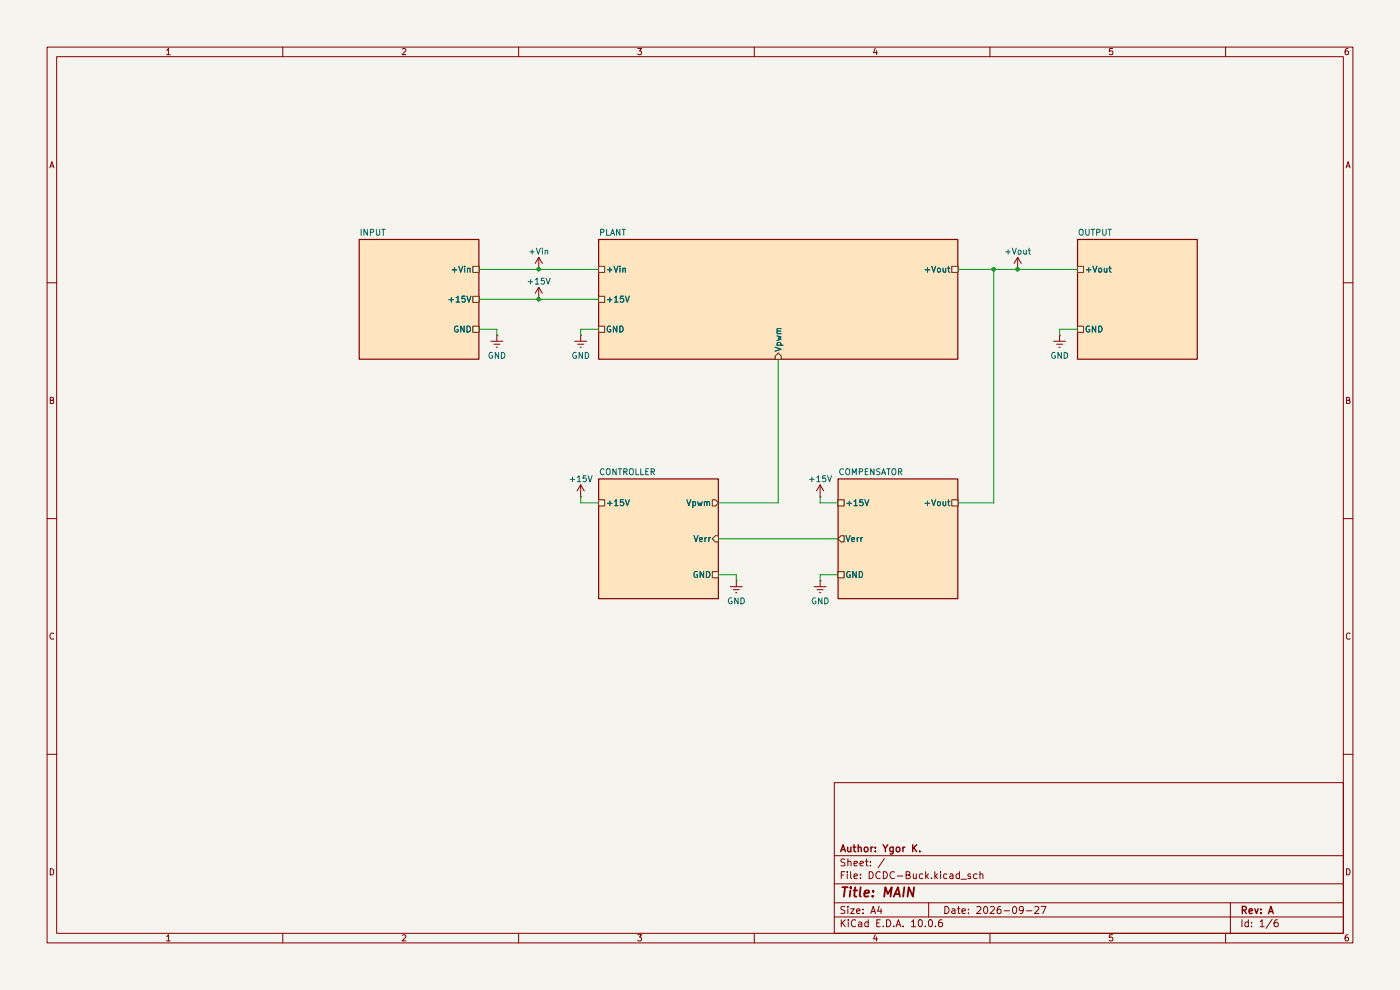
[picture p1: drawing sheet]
(kicad_sch
 (version 20260306)
 (generator "eeschema")
 (generator_version "10.0")
 (paper "A4")
 (title_block
  (title "MAIN")
  (date "2026-09-27")
  (rev "A")
  (company "Author: Ygor K."))
 (lib_symbols
  (symbol "power:GNDREF"
   (power global)
   (pin_numbers (hide yes))
   (pin_names
    (offset 0) (hide yes)) (exclude_from_sim no) (in_bom yes) (on_board yes)
   (in_pos_files yes)
   (duplicate_pin_numbers_are_jumpers no)
   (property "Reference" "#PWR" (at 0 -6.35 0) (show_name no) (do_not_autoplace no) (hide yes) (effects (font (size 1.27 1.27))))
   (property "Value" "GNDREF" (at 0 -3.81 0) (show_name no) (do_not_autoplace no) (effects (font (size 1.27 1.27))))
   (property "Footprint" "" (at 0 0 0) (show_name no) (do_not_autoplace no) (hide yes) (effects (font (size 1.27 1.27))))
   (property "Datasheet" "" (at 0 0 0) (show_name no) (do_not_autoplace no) (hide yes) (effects (font (size 1.27 1.27))))
   (property "Description" "Power symbol creates a global label with name \"GNDREF\" , reference supply ground" (at 0 0 0) (show_name no) (do_not_autoplace no) (hide yes) (effects (font (size 1.27 1.27))))
   (symbol "GNDREF_0_1"
    (polyline (pts (xy -0.635 -1.905) (xy 0.635 -1.905)) (stroke (width 0) (type default)) (fill (type none)))
    (polyline (pts (xy -0.127 -2.54) (xy 0.127 -2.54)) (stroke (width 0) (type default)) (fill (type none)))
    (polyline (pts (xy 0 -1.27) (xy 0 0)) (stroke (width 0) (type default)) (fill (type none)))
    (polyline (pts (xy 1.27 -1.27) (xy -1.27 -1.27)) (stroke (width 0) (type default)) (fill (type none))))
   (symbol "GNDREF_1_1"
    (pin power_in line (at 0 0 270) (length 0) (name "" (effects (font (size 1.27 1.27)))) (number "1" (effects (font (size 1.27 1.27))))))
   (embedded_fonts no))
  (symbol "power:VCC"
   (power global)
   (pin_numbers (hide yes))
   (pin_names
    (offset 0) (hide yes)) (exclude_from_sim no) (in_bom yes) (on_board yes)
   (in_pos_files yes)
   (duplicate_pin_numbers_are_jumpers no)
   (property "Reference" "#PWR" (at 0 -3.81 0) (show_name no) (do_not_autoplace no) (hide yes) (effects (font (size 1.27 1.27))))
   (property "Value" "VCC" (at 0 3.556 0) (show_name no) (do_not_autoplace no) (effects (font (size 1.27 1.27))))
   (property "Footprint" "" (at 0 0 0) (show_name no) (do_not_autoplace no) (hide yes) (effects (font (size 1.27 1.27))))
   (property "Datasheet" "" (at 0 0 0) (show_name no) (do_not_autoplace no) (hide yes) (effects (font (size 1.27 1.27))))
   (property "Description" "Power symbol creates a global label with name \"VCC\"" (at 0 0 0) (show_name no) (do_not_autoplace no) (hide yes) (effects (font (size 1.27 1.27))))
   (symbol "VCC_0_1"
    (polyline (pts (xy -0.762 1.27) (xy 0 2.54)) (stroke (width 0) (type default)) (fill (type none)))
    (polyline (pts (xy 0 2.54) (xy 0.762 1.27)) (stroke (width 0) (type default)) (fill (type none)))
    (polyline (pts (xy 0 0) (xy 0 2.54)) (stroke (width 0) (type default)) (fill (type none))))
   (symbol "VCC_1_1"
    (pin power_in line (at 0 0 90) (length 0) (name "" (effects (font (size 1.27 1.27)))) (number "1" (effects (font (size 1.27 1.27))))))
   (embedded_fonts no)))
 (junction
  (at 114.3 63.5)
  (diameter 0)
  (color 0 0 0 0))
 (junction
  (at 215.9 57.15)
  (diameter 0)
  (color 0 0 0 0))
 (junction
  (at 114.3 57.15)
  (diameter 0)
  (color 0 0 0 0))
 (junction
  (at 210.82 57.15)
  (diameter 0)
  (color 0 0 0 0))
 (wire
  (pts (xy 123.19 71.12) (xy 123.19 69.85))
  (stroke (width 0) (type default)))
 (wire
  (pts (xy 203.2 106.68) (xy 210.82 106.68))
  (stroke (width 0) (type default)))
 (wire
  (pts (xy 210.82 106.68) (xy 210.82 57.15))
  (stroke (width 0) (type default)))
 (wire
  (pts (xy 105.41 69.85) (xy 101.6 69.85))
  (stroke (width 0) (type default)))
 (wire
  (pts (xy 123.19 69.85) (xy 127 69.85))
  (stroke (width 0) (type default)))
 (wire
  (pts (xy 101.6 63.5) (xy 127 63.5))
  (stroke (width 0) (type default)))
 (wire
  (pts (xy 173.99 121.92) (xy 177.8 121.92))
  (stroke (width 0) (type default)))
 (wire
  (pts (xy 123.19 106.68) (xy 127 106.68))
  (stroke (width 0) (type default)))
 (wire
  (pts (xy 224.79 71.12) (xy 224.79 69.85))
  (stroke (width 0) (type default)))
 (wire
  (pts (xy 173.99 106.68) (xy 177.8 106.68))
  (stroke (width 0) (type default)))
 (wire
  (pts (xy 165.1 106.68) (xy 165.1 76.2))
  (stroke (width 0) (type default)))
 (wire
  (pts (xy 114.3 57.15) (xy 127 57.15))
  (stroke (width 0) (type default)))
 (wire
  (pts (xy 123.19 105.41) (xy 123.19 106.68))
  (stroke (width 0) (type default)))
 (wire
  (pts (xy 173.99 105.41) (xy 173.99 106.68))
  (stroke (width 0) (type default)))
 (wire
  (pts (xy 224.79 69.85) (xy 228.6 69.85))
  (stroke (width 0) (type default)))
 (wire
  (pts (xy 101.6 57.15) (xy 114.3 57.15))
  (stroke (width 0) (type default)))
 (wire
  (pts (xy 203.2 57.15) (xy 228.6 57.15))
  (stroke (width 0) (type default)))
 (wire
  (pts (xy 173.99 121.92) (xy 173.99 123.19))
  (stroke (width 0) (type default)))
 (wire
  (pts (xy 152.4 114.3) (xy 177.8 114.3))
  (stroke (width 0) (type default)))
 (wire
  (pts (xy 156.21 123.19) (xy 156.21 121.92))
  (stroke (width 0) (type default)))
 (wire
  (pts (xy 156.21 121.92) (xy 152.4 121.92))
  (stroke (width 0) (type default)))
 (wire
  (pts (xy 105.41 71.12) (xy 105.41 69.85))
  (stroke (width 0) (type default)))
 (wire
  (pts (xy 152.4 106.68) (xy 165.1 106.68))
  (stroke (width 0) (type default)))
 (symbol
  (lib_id "power:GNDREF")
  (at 156.21 123.19 0)
  (unit 1)
  (body_style 1)
  (exclude_from_sim no)
  (in_bom yes)
  (on_board yes)
  (in_pos_files yes)
  (dnp no)
  (property "Reference" "#PWR09" (at 156.21 129.54 0) (hide yes) (show_name no) (do_not_autoplace no) (effects (font (size 1.27 1.27))))
  (property "Value" "GND" (at 156.21 127.508 0) (show_name no) (do_not_autoplace no) (effects (font (size 1.27 1.27))))
  (property "Footprint" "" (at 156.21 123.19 0) (hide yes) (show_name no) (do_not_autoplace no) (effects (font (size 1.27 1.27))))
  (property "Datasheet" "" (at 156.21 123.19 0) (hide yes) (show_name no) (do_not_autoplace no) (effects (font (size 1.27 1.27))))
  (property "Description" "Power symbol creates a global label with name \"GNDREF\" , reference supply ground" (at 156.21 123.19 0) (hide yes) (show_name no) (do_not_autoplace no) (effects (font (size 1.27 1.27))))
  (pin "1"))
 (symbol
  (lib_id "power:GNDREF")
  (at 123.19 71.12 0)
  (unit 1)
  (body_style 1)
  (exclude_from_sim no)
  (in_bom yes)
  (on_board yes)
  (in_pos_files yes)
  (dnp no)
  (property "Reference" "#PWR05" (at 123.19 77.47 0) (hide yes) (show_name no) (do_not_autoplace no) (effects (font (size 1.27 1.27))))
  (property "Value" "GND" (at 123.19 75.438 0) (show_name no) (do_not_autoplace no) (effects (font (size 1.27 1.27))))
  (property "Footprint" "" (at 123.19 71.12 0) (hide yes) (show_name no) (do_not_autoplace no) (effects (font (size 1.27 1.27))))
  (property "Datasheet" "" (at 123.19 71.12 0) (hide yes) (show_name no) (do_not_autoplace no) (effects (font (size 1.27 1.27))))
  (property "Description" "Power symbol creates a global label with name \"GNDREF\" , reference supply ground" (at 123.19 71.12 0) (hide yes) (show_name no) (do_not_autoplace no) (effects (font (size 1.27 1.27))))
  (pin "1"))
 (symbol
  (lib_id "power:VCC")
  (at 215.9 57.15 0)
  (unit 1)
  (body_style 1)
  (exclude_from_sim no)
  (in_bom yes)
  (on_board yes)
  (in_pos_files yes)
  (dnp no)
  (property "Reference" "#PWR02" (at 215.9 60.96 0) (hide yes) (show_name no) (do_not_autoplace no) (effects (font (size 1.27 1.27))))
  (property "Value" "+Vout" (at 215.9 53.34 0) (show_name no) (do_not_autoplace no) (effects (font (size 1.27 1.27))))
  (property "Footprint" "" (at 215.9 57.15 0) (hide yes) (show_name no) (do_not_autoplace no) (effects (font (size 1.27 1.27))))
  (property "Datasheet" "" (at 215.9 57.15 0) (hide yes) (show_name no) (do_not_autoplace no) (effects (font (size 1.27 1.27))))
  (property "Description" "Power symbol creates a global label with name \"VCC\"" (at 215.9 57.15 0) (hide yes) (show_name no) (do_not_autoplace no) (effects (font (size 1.27 1.27))))
  (pin "1"))
 (symbol
  (lib_id "power:GNDREF")
  (at 224.79 71.12 0)
  (unit 1)
  (body_style 1)
  (exclude_from_sim no)
  (in_bom yes)
  (on_board yes)
  (in_pos_files yes)
  (dnp no)
  (property "Reference" "#PWR06" (at 224.79 77.47 0) (hide yes) (show_name no) (do_not_autoplace no) (effects (font (size 1.27 1.27))))
  (property "Value" "GND" (at 224.79 75.438 0) (show_name no) (do_not_autoplace no) (effects (font (size 1.27 1.27))))
  (property "Footprint" "" (at 224.79 71.12 0) (hide yes) (show_name no) (do_not_autoplace no) (effects (font (size 1.27 1.27))))
  (property "Datasheet" "" (at 224.79 71.12 0) (hide yes) (show_name no) (do_not_autoplace no) (effects (font (size 1.27 1.27))))
  (property "Description" "Power symbol creates a global label with name \"GNDREF\" , reference supply ground" (at 224.79 71.12 0) (hide yes) (show_name no) (do_not_autoplace no) (effects (font (size 1.27 1.27))))
  (pin "1"))
 (symbol
  (lib_id "power:VCC")
  (at 114.3 57.15 0)
  (unit 1)
  (body_style 1)
  (exclude_from_sim no)
  (in_bom yes)
  (on_board yes)
  (in_pos_files yes)
  (dnp no)
  (property "Reference" "#PWR01" (at 114.3 60.96 0) (hide yes) (show_name no) (do_not_autoplace no) (effects (font (size 1.27 1.27))))
  (property "Value" "+Vin" (at 114.3 53.34 0) (show_name no) (do_not_autoplace no) (effects (font (size 1.27 1.27))))
  (property "Footprint" "" (at 114.3 57.15 0) (hide yes) (show_name no) (do_not_autoplace no) (effects (font (size 1.27 1.27))))
  (property "Datasheet" "" (at 114.3 57.15 0) (hide yes) (show_name no) (do_not_autoplace no) (effects (font (size 1.27 1.27))))
  (property "Description" "Power symbol creates a global label with name \"VCC\"" (at 114.3 57.15 0) (hide yes) (show_name no) (do_not_autoplace no) (effects (font (size 1.27 1.27))))
  (pin "1"))
 (symbol
  (lib_id "power:VCC")
  (at 173.99 105.41 0)
  (unit 1)
  (body_style 1)
  (exclude_from_sim no)
  (in_bom yes)
  (on_board yes)
  (in_pos_files yes)
  (dnp no)
  (property "Reference" "#PWR08" (at 173.99 109.22 0) (hide yes) (show_name no) (do_not_autoplace no) (effects (font (size 1.27 1.27))))
  (property "Value" "+15V" (at 173.99 101.6 0) (show_name no) (do_not_autoplace no) (effects (font (size 1.27 1.27))))
  (property "Footprint" "" (at 173.99 105.41 0) (hide yes) (show_name no) (do_not_autoplace no) (effects (font (size 1.27 1.27))))
  (property "Datasheet" "" (at 173.99 105.41 0) (hide yes) (show_name no) (do_not_autoplace no) (effects (font (size 1.27 1.27))))
  (property "Description" "Power symbol creates a global label with name \"VCC\"" (at 173.99 105.41 0) (hide yes) (show_name no) (do_not_autoplace no) (effects (font (size 1.27 1.27))))
  (pin "1"))
 (symbol
  (lib_id "power:GNDREF")
  (at 173.99 123.19 0)
  (unit 1)
  (body_style 1)
  (exclude_from_sim no)
  (in_bom yes)
  (on_board yes)
  (in_pos_files yes)
  (dnp no)
  (property "Reference" "#PWR010" (at 173.99 129.54 0) (hide yes) (show_name no) (do_not_autoplace no) (effects (font (size 1.27 1.27))))
  (property "Value" "GND" (at 173.99 127.508 0) (show_name no) (do_not_autoplace no) (effects (font (size 1.27 1.27))))
  (property "Footprint" "" (at 173.99 123.19 0) (hide yes) (show_name no) (do_not_autoplace no) (effects (font (size 1.27 1.27))))
  (property "Datasheet" "" (at 173.99 123.19 0) (hide yes) (show_name no) (do_not_autoplace no) (effects (font (size 1.27 1.27))))
  (property "Description" "Power symbol creates a global label with name \"GNDREF\" , reference supply ground" (at 173.99 123.19 0) (hide yes) (show_name no) (do_not_autoplace no) (effects (font (size 1.27 1.27))))
  (pin "1"))
 (symbol
  (lib_id "power:GNDREF")
  (at 105.41 71.12 0)
  (unit 1)
  (body_style 1)
  (exclude_from_sim no)
  (in_bom yes)
  (on_board yes)
  (in_pos_files yes)
  (dnp no)
  (property "Reference" "#PWR04" (at 105.41 77.47 0) (hide yes) (show_name no) (do_not_autoplace no) (effects (font (size 1.27 1.27))))
  (property "Value" "GND" (at 105.41 75.438 0) (show_name no) (do_not_autoplace no) (effects (font (size 1.27 1.27))))
  (property "Footprint" "" (at 105.41 71.12 0) (hide yes) (show_name no) (do_not_autoplace no) (effects (font (size 1.27 1.27))))
  (property "Datasheet" "" (at 105.41 71.12 0) (hide yes) (show_name no) (do_not_autoplace no) (effects (font (size 1.27 1.27))))
  (property "Description" "Power symbol creates a global label with name \"GNDREF\" , reference supply ground" (at 105.41 71.12 0) (hide yes) (show_name no) (do_not_autoplace no) (effects (font (size 1.27 1.27))))
  (pin "1"))
 (symbol
  (lib_id "power:VCC")
  (at 123.19 105.41 0)
  (unit 1)
  (body_style 1)
  (exclude_from_sim no)
  (in_bom yes)
  (on_board yes)
  (in_pos_files yes)
  (dnp no)
  (property "Reference" "#PWR07" (at 123.19 109.22 0) (hide yes) (show_name no) (do_not_autoplace no) (effects (font (size 1.27 1.27))))
  (property "Value" "+15V" (at 123.19 101.6 0) (show_name no) (do_not_autoplace no) (effects (font (size 1.27 1.27))))
  (property "Footprint" "" (at 123.19 105.41 0) (hide yes) (show_name no) (do_not_autoplace no) (effects (font (size 1.27 1.27))))
  (property "Datasheet" "" (at 123.19 105.41 0) (hide yes) (show_name no) (do_not_autoplace no) (effects (font (size 1.27 1.27))))
  (property "Description" "Power symbol creates a global label with name \"VCC\"" (at 123.19 105.41 0) (hide yes) (show_name no) (do_not_autoplace no) (effects (font (size 1.27 1.27))))
  (pin "1"))
 (symbol
  (lib_id "power:VCC")
  (at 114.3 63.5 0)
  (unit 1)
  (body_style 1)
  (exclude_from_sim no)
  (in_bom yes)
  (on_board yes)
  (in_pos_files yes)
  (dnp no)
  (property "Reference" "#PWR03" (at 114.3 67.31 0) (hide yes) (show_name no) (do_not_autoplace no) (effects (font (size 1.27 1.27))))
  (property "Value" "+15V" (at 114.3 59.69 0) (show_name no) (do_not_autoplace no) (effects (font (size 1.27 1.27))))
  (property "Footprint" "" (at 114.3 63.5 0) (hide yes) (show_name no) (do_not_autoplace no) (effects (font (size 1.27 1.27))))
  (property "Datasheet" "" (at 114.3 63.5 0) (hide yes) (show_name no) (do_not_autoplace no) (effects (font (size 1.27 1.27))))
  (property "Description" "Power symbol creates a global label with name \"VCC\"" (at 114.3 63.5 0) (hide yes) (show_name no) (do_not_autoplace no) (effects (font (size 1.27 1.27))))
  (pin "1"))
 (sheet
  (at 177.8 101.6)
  (size 25.4 25.4)
  (exclude_from_sim no)
  (in_bom yes)
  (on_board yes)
  (dnp no)
  (fields_autoplaced yes)
  (stroke (width 0.254) (type solid))
  (fill (color 255 229 191 1))
  (property "Sheetname" "COMPENSATOR" (at 177.8 100.8376 0) (show_name no) (do_not_autoplace no) (effects (font (size 1.27 1.27)) (justify left bottom)))
  (property "Sheetfile" "COMPENSATOR.kicad_sch" (at 177.8 127.6354 0) (hide yes) (show_name no) (do_not_autoplace no) (effects (font (size 1.27 1.27)) (justify left top)))
  (pin "+15V" passive (at 177.8 106.68 180) (effects (font (size 1.27 1.27)) (justify left)))
  (pin "+Vout" passive (at 203.2 106.68 0) (effects (font (size 1.27 1.27)) (justify right)))
  (pin "GND" passive (at 177.8 121.92 180) (effects (font (size 1.27 1.27)) (justify left)))
  (pin "Verr" output (at 177.8 114.3 180) (effects (font (size 1.27 1.27)) (justify left))))
 (sheet
  (at 127 50.8)
  (size 76.2 25.4)
  (exclude_from_sim no)
  (in_bom yes)
  (on_board yes)
  (dnp no)
  (fields_autoplaced yes)
  (stroke (width 0.254) (type solid))
  (fill (color 255 229 191 1))
  (property "Sheetname" "PLANT" (at 127 50.0376 0) (show_name no) (do_not_autoplace no) (effects (font (size 1.27 1.27)) (justify left bottom)))
  (property "Sheetfile" "PLANT.kicad_sch" (at 127 76.8354 0) (hide yes) (show_name no) (do_not_autoplace no) (effects (font (size 1.27 1.27)) (justify left top)))
  (pin "+Vin" passive (at 127 57.15 180) (effects (font (size 1.27 1.27)) (justify left)))
  (pin "+Vout" passive (at 203.2 57.15 0) (effects (font (size 1.27 1.27)) (justify right)))
  (pin "GND" passive (at 127 69.85 180) (effects (font (size 1.27 1.27)) (justify left)))
  (pin "Vpwm" input (at 165.1 76.2 270) (effects (font (size 1.27 1.27)) (justify left)))
  (pin "+15V" passive (at 127 63.5 180) (effects (font (size 1.27 1.27)) (justify left))))
 (sheet
  (at 76.2 50.8)
  (size 25.4 25.4)
  (exclude_from_sim no)
  (in_bom yes)
  (on_board yes)
  (dnp no)
  (fields_autoplaced yes)
  (stroke (width 0.254) (type solid))
  (fill (color 255 229 191 1))
  (property "Sheetname" "INPUT" (at 76.2 50.0376 0) (show_name no) (do_not_autoplace no) (effects (font (size 1.27 1.27)) (justify left bottom)))
  (property "Sheetfile" "INPUT.kicad_sch" (at 76.2 76.8354 0) (hide yes) (show_name no) (do_not_autoplace no) (effects (font (size 1.27 1.27)) (justify left top)))
  (pin "+Vin" passive (at 101.6 57.15 0) (effects (font (size 1.27 1.27)) (justify right)))
  (pin "GND" passive (at 101.6 69.85 0) (effects (font (size 1.27 1.27)) (justify right)))
  (pin "+15V" passive (at 101.6 63.5 0) (effects (font (size 1.27 1.27)) (justify right))))
 (sheet
  (at 228.6 50.8)
  (size 25.4 25.4)
  (exclude_from_sim no)
  (in_bom yes)
  (on_board yes)
  (dnp no)
  (fields_autoplaced yes)
  (stroke (width 0.254) (type solid))
  (fill (color 255 229 191 1))
  (property "Sheetname" "OUTPUT" (at 228.6 50.0376 0) (show_name no) (do_not_autoplace no) (effects (font (size 1.27 1.27)) (justify left bottom)))
  (property "Sheetfile" "OUTPUT.kicad_sch" (at 228.6 76.8354 0) (hide yes) (show_name no) (do_not_autoplace no) (effects (font (size 1.27 1.27)) (justify left top)))
  (pin "GND" passive (at 228.6 69.85 180) (effects (font (size 1.27 1.27)) (justify left)))
  (pin "+Vout" passive (at 228.6 57.15 180) (effects (font (size 1.27 1.27)) (justify left))))
 (sheet
  (at 127 101.6)
  (size 25.4 25.4)
  (exclude_from_sim no)
  (in_bom yes)
  (on_board yes)
  (dnp no)
  (fields_autoplaced yes)
  (stroke (width 0.254) (type solid))
  (fill (color 255 229 191 1))
  (property "Sheetname" "CONTROLLER" (at 127 100.8376 0) (show_name no) (do_not_autoplace no) (effects (font (size 1.27 1.27)) (justify left bottom)))
  (property "Sheetfile" "CONTROLLER.kicad_sch" (at 127 127.6354 0) (hide yes) (show_name no) (do_not_autoplace no) (effects (font (size 1.27 1.27)) (justify left top)))
  (pin "+15V" passive (at 127 106.68 180) (effects (font (size 1.27 1.27)) (justify left)))
  (pin "GND" passive (at 152.4 121.92 0) (effects (font (size 1.27 1.27)) (justify right)))
  (pin "Verr" input (at 152.4 114.3 0) (effects (font (size 1.27 1.27)) (justify right)))
  (pin "Vpwm" output (at 152.4 106.68 0) (effects (font (size 1.27 1.27)) (justify right))))
 (sheet_instances
  (path ""
   (page "1")))
 (embedded_fonts no))
